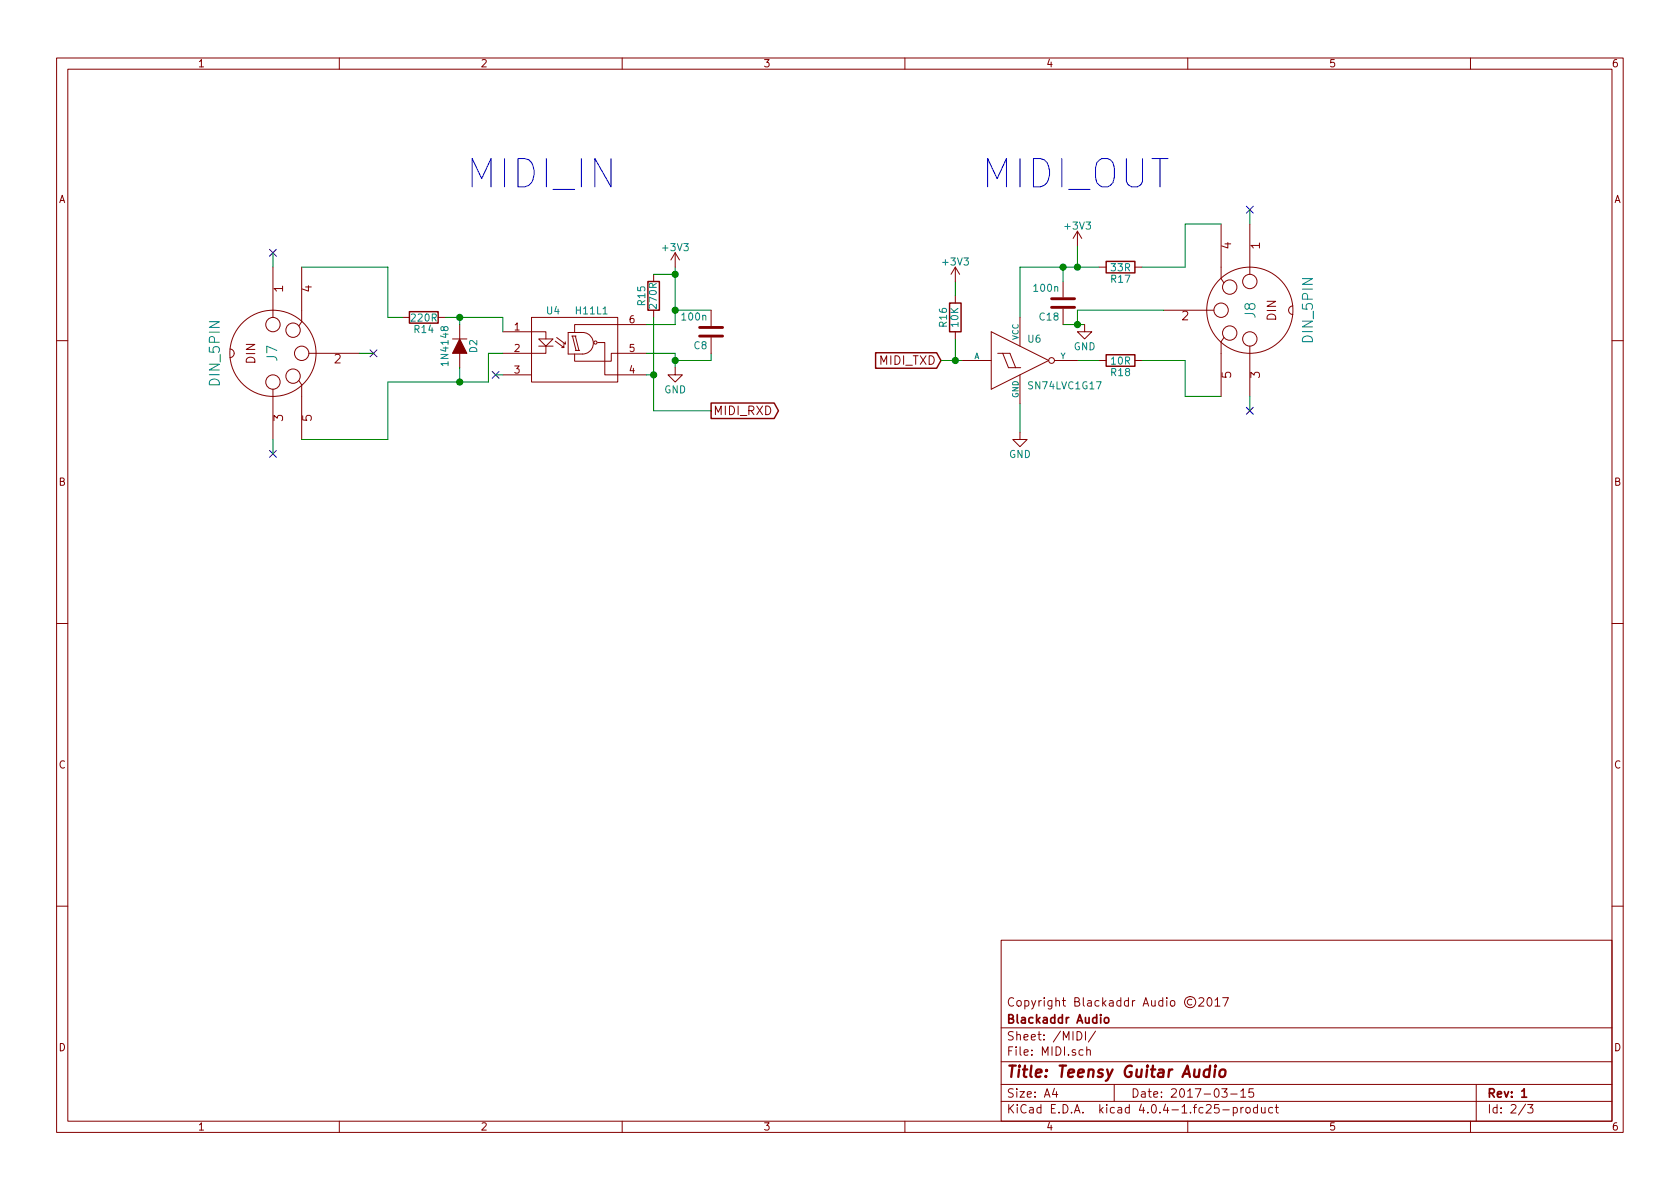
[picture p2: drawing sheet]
<svg xmlns="http://www.w3.org/2000/svg" width="297mm" height="210mm" viewBox="0 0 297 210" stroke-linecap="round" stroke-linejoin="round" font-family="sans-serif">
<g fill="none" stroke="#840000" stroke-width=".18">
<path d="M10 10.3h277v189.9h-277zM12 12.2h273v186.1h-273zM60 10.3v1.9M110 10.3v1.9M160 10.3v1.9M210 10.3v1.9M260 10.3v1.9M215.9 39.6v9.7l.5 .7M221 39.6v8.9M48.3 47.2v8.9M53.3 47.2v9.7l-.5 .8M71.1 56.1h1.3"/>
<path d="M77.5 56.1h1.2M80 59.9h2.5M81.3 57.4v2.5M88.9 58.7h7.6v1.2M94 56.1h15.2v11.5h-15.2zM95.2 59.9h2.6l-1.3 1.3zM98.4 59.7l1.5 1.1v-.4M100.5 58.8v3.8zM100.5 58.8h2.5zM101.1 59.4h.8M101.2 59.4l.7 2.6M101.7 59.4l.7 2.6"/>
<path d="M103 58.8h.1M103 58.8a1.9 1.9 0 0 1 1.9 1.9 1.9 1.9 0 0 1-1.9 1.9M114.3 57.4h-12.7v1.3M115.6 48.5v1.3M115.6 54.9v1.2M119.4 44.7l-.8 1.3M119.4 44.7v2.5M119.4 44.7l.7 1.3M125.7 54.9v2.8M125.7 59.7v2.8M168.9 47.2v2.6M168.9 52.3v1.3"/>
<path d="M168.9 58.7v1.2M168.9 47.2l-.8 1.3M168.9 47.2l.8 1.3M175.3 58.7l10.1 5-10.1 5.1zM180.3 56.1v5.1M188 49.8v2.8M188 54.6v2.8M190.5 40.9l-.8 1.3M190.5 40.9v2.5M190.5 40.9l.8 1.3M191.8 57.4v1.3h1.2l-1.2 1.2-1.3-1.2h1.3M194.3 47.2h1.3"/>
<path d="M200.7 47.2h1.2M205.7 54.9h8.9M216.4 59.7l-.5 .7v9.7M228.6 54.1a.76 .76 0 0 0-.8 .8 .76 .76 0 0 0 .8 .7M10 60.2h2M40.6 61.7a.76 .76 0 0 1 .8 .8 .76 .76 0 0 1-.8 .7M48.3 68.8v8.9M52.8 67.3l.5 .7v9.7M54.6 62.5h8.9M81.3 62.5v2.5M88.9 66.3h5.1M95.2 61.2h2.6"/>
<path d="M96.5 61.2v1.3h-7.6M98.2 60.3l1.5 1.2v-.4M99.3 61.5h.4M99.6 60.8h.3M100.5 62.6h2.5zM101.7 62h.8M105.7 60.6h1.2v5.7h7.4M114.3 62.5h-6.2v1.4h-6.5v-1.3M119.4 65v1.3h1.2l-1.2 1.3-1.3-1.3h1.3M170.2 63.7h5.1M176.4 62.5h2.2l1 2.5M177.3 62.5l1 2.5h2.2"/>
<path d="M180.3 76.4v1.3h1.3l-1.3 1.3-1.2-1.3h1.2M180.3 66.3v5.1M186.4 63.7h4.1M194.3 63.7h1.3M200.7 63.7h1.2M221 61.2v8.9M285 60.2h2M10 110.3h2M285 110.3h2M10 160.2h2M177 166.3h108v32h-108zM210.7 176.8a.52 .52 0 0 0-.8 .4 .52 .52 0 0 0 .8 .4"/>
<path d="M212 176.6l.2-.2h.4l.3 .5-1 1h1M213.6 176.6l.2-.2a.81 .81 0 0 1 .6 .6 .81 .81 0 0 1-.3 .8l-.2 .1a.79 .79 0 0 1-.3-1.3zM214.8 176.9l.5-.5v1.5M214.8 177.9h.9M216.2 176.4h1l-.7 1.5M285 160.2h2M60 198.3v1.9M110 198.3v1.9M160 198.3v1.9M177 194.8h108M177 191.8h108M177 187.8h108"/>
<path d="M177 181.8h108M186.4 192.5l-.3 1h.9M186.8 193v1M190.4 182.4a.76 .76 0 0 1 .9 .8 .76 .76 0 0 1-.9 .7zM191.5 185.7l-.4-.1-.3 .3 .1 .6 .2 .1 .4-.1M191.9 182.4v1.5M192.2 185.7l.2-.1 .3 .1 .1 .9M192.2 185.1v1.5M193.7 182.3l-1.3 2M197 191.8v3M210 198.3v1.9M216 192.5h1l-.5 .6 .4 .1v.7l-.2 .1-.7-.1"/>
<path d="M216.2 196.3h1.1M217.6 193.5h1.1M218.1 195.9l.4-.1 .3 .3-.2 .6h-.5M218.1 195.8v1.5M219.4 193l.4-.5v1.5M219.4 194h.8M219.4 195.8v1M219.8 195.8l-.4 .3M220.3 196l.2-.2 .5 .2 .1 .5-.2 .2-.4 .1-.2-.1zM221.6 192.5h-.7l-.1 .7 .2-.1 .5 .1 .2 .2-.1 .5-.2 .1-.6-.1M222.3 195.9l-.4-.1-.3 .3 .1 .6 .2 .1 .4-.1M222.3 195.3v1.5"/>
<path d="M223 195.8l.1 .9 .4 .1 .2-.1M223.7 195.8v1M225 195.9l-.4-.1-.3 .3 .1 .6 .2 .1 .4-.1M225.5 195.8h.5M225.7 195.3v1.3l.3 .2M260 198.3v1.9M261 191.8v6.5M269.7 195.2l-1.2 2M270.1 195.3h.9l-.5 .6 .5 .1v.7l-.2 .1-.7-.1"/>
<circle cx="48.3" cy="57.4" r="1.27"/>
<circle cx="51.8" cy="58.4" r="1.27"/>
<circle cx="215.9" cy="54.9" r="1.27"/>
<circle cx="217.4" cy="50.8" r="1.27"/>
<circle cx="217.4" cy="58.9" r="1.27"/>
<circle cx="221" cy="54.9" r="7.6"/>
<circle cx="221" cy="59.9" r="1.27"/>
<circle cx="221" cy="49.8" r="1.27"/>
<circle cx="48.3" cy="62.5" r="7.6"/>
<circle cx="48.3" cy="67.6" r="1.27"/>
<circle cx="51.8" cy="66.5" r="1.27"/>
<circle cx="53.3" cy="62.5" r="1.27"/>
<circle cx="105.3" cy="60.6" r=".28"/>
<circle cx="185.9" cy="63.7" r=".51"/>
<circle cx="210.4" cy="177.2" r="1"/>
</g>
<path d="M195.3 180.1l.2-.2 .5 .2v.5l-.1 .2-.4 .1-.2-.1zM269.1 194h.8" fill="none" stroke="#840000" stroke-width=".3"/>
<path d="M213.9 189.2a.7 .7 0 0 0-1 .3v.8l.3 .1 .5-.1M214 188.4l-.3 2M214.8 189.1l-.1 1.3M214.9 188.4v.2l.1-.1-.1-.1v.2M215.8 189.3a.51 .51 0 0 1 .5-.2 .51 .51 0 0 1 .4 .4l-.1 .6a.54 .54 0 0 1-.5 .4 .54 .54 0 0 1-.5-.4z" fill="none" stroke="#840000" stroke-width=".41"/>
<path d="M81.3 59.9l1.2 2.6h-2.5z" fill="#840000" stroke="#840000" stroke-width=".18"/>
<path d="M72.4 55.1h5.1v2h-5.1zM114.6 49.8h2v5.1h-2zM167.9 53.6h2v5.1h-2zM195.6 46.2h5.1v2.1h-5.1zM125.7 71.3h11.2l.7 1.3-.7 1.4h-11.2zM154.8 62.4h10.8l.8 1.3-.8 1.4h-10.8zM195.6 62.7h5.1v2.1h-5.1z" fill="none" stroke="#840000" stroke-width=".25"/>
<g fill="none" stroke="#008400" stroke-width=".18">
<path d="M215.9 39.6h-6.4v7.6h-7.6M221 37.1v2.5M48.3 44.7v2.5M53.3 47.2h15.3v8.9h2.5M78.7 56.1h10.2v2.6M81.3 56.1v1.3M115.6 48.5h3.8M115.6 56.1v16.5h10.1M119.4 47.2v10.2h-5.1M119.4 54.9h6.3M168.9 49.8v2.5M168.9 59.9v3.8"/>
<path d="M188 57.4h3.8M188 47.2v2.6M190.5 43.4v3.8M194.3 47.2h-14v8.9M205.7 54.9h-15.2v2.5M48.3 77.7v2.6M63.5 62.5h2.5M81.3 65v2.6M87.6 66.3h1.3M88.9 62.5h-2.5v5.1h-17.8v10.1h-15.3M114.3 62.5h5.1v2.5M114.3 66.3h1.3"/>
<path d="M125.7 62.5v1.2h-6.3M166.4 63.7h3.8M180.3 71.4v5M190.5 63.7h3.8M201.9 63.7h7.6v6.4h6.4M221 70.1v2.5"/>
</g>
<g fill="#008400" stroke="#008400" stroke-width=".25">
<circle cx="81.3" cy="56.1" r=".51"/>
<circle cx="81.3" cy="67.6" r=".51"/>
<circle cx="119.4" cy="54.9" r=".51"/>
<circle cx="119.4" cy="63.7" r=".51"/>
<circle cx="119.4" cy="48.5" r=".51"/>
<circle cx="115.6" cy="66.3" r=".51"/>
<circle cx="168.9" cy="63.7" r=".51"/>
<circle cx="190.5" cy="47.2" r=".51"/>
<circle cx="188" cy="47.2" r=".51"/>
<circle cx="190.5" cy="57.4" r=".51"/>
</g>
<path d="M220.4 36.5l1.2 1.2M221.6 36.5l-1.2 1.2M47.7 44.1l1.2 1.2M48.9 44.1l-1.2 1.2M47.7 79.6l1.2 1.3M48.9 79.6l-1.2 1.3M65.4 61.9l1.2 1.2M66.6 61.9l-1.2 1.2M87 65.7l1.2 1.2M88.2 65.7l-1.2 1.2M220.4 72l1.2 1.2M221.6 72l-1.2 1.2" fill="none" stroke="#000084" stroke-width=".18"/>
<path d="M123.7 57.9h4.1M123.7 59.4h4.1M185.9 52.8h4.1M185.9 54.4h4.1" fill="none" stroke="#840000" stroke-width=".51"/>
<g font-size="7" fill="#0000c2">
<text x="83.7" y="33.3">MIDI_IN</text>
<text x="173.7" y="33.3">MIDI_OUT</text>
</g>
<text font-size="2.8" fill="#840000" x="178" y="190.5">Title: Teensy Guitar Audio</text>
<g font-size="2.5" fill="#008484">
<text x="222" y="56.2" transform="rotate(-90 222 56.2)">J8</text>
<text x="49" y="63.8" transform="rotate(-90 49 63.8)">J7</text>
<text x="232.1" y="60.4" transform="rotate(-90 232.1 60.4)">DIN_5PIN</text>
<text x="38.9" y="68" transform="rotate(-90 38.9 68)">DIN_5PIN</text>
</g>
<g font-size="2.1" fill="#840000">
<text x="217.7" y="44" transform="rotate(-90 217.7 44)">4</text>
<text x="222.8" y="44" transform="rotate(-90 222.8 44)">1</text>
<text x="50" y="51.6" transform="rotate(-90 50 51.6)">1</text>
<text x="55.1" y="51.6" transform="rotate(-90 55.1 51.6)">4</text>
<text x="209" y="56.6">2</text>
<text x="225.6" y="56.7" transform="rotate(-90 225.6 56.7)">DIN</text>
<text x="45.1" y="64.3" transform="rotate(-90 45.1 64.3)">DIN</text>
<text x="59.1" y="64.3">2</text>
<text x="155.5" y="64.5">MIDI_TXD</text>
<text x="217.7" y="66.9" transform="rotate(-90 217.7 66.9)">5</text>
<text x="222.8" y="66.9" transform="rotate(-90 222.8 66.9)">3</text>
<text x="50" y="74.5" transform="rotate(-90 50 74.5)">3</text>
<text x="55.1" y="74.5" transform="rotate(-90 55.1 74.5)">5</text>
<text x="126.1" y="73.4">MIDI_RXD</text>
<text x="178" y="178">Copyright Blackaddr Audio ©2017</text>
<text x="178" y="184">Sheet: /MIDI/</text>
<text x="178" y="181">Blackaddr Audio</text>
<text x="178" y="186.7">File: MIDI.sch</text>
<text x="178" y="196.9">KiCad E.D.A. kicad 4.0.4-1.fc25-product</text>
<text x="178" y="194.1">Size: A4</text>
<text x="200" y="194.1">Date: 2017-03-15</text>
<text x="263" y="194.1">Rev: 1</text>
<text x="263" y="196.9">Id: 2/3</text>
</g>
<g font-size="1.8" fill="#840000">
<text x="35" y="11.9">1</text>
<text x="85" y="11.9">2</text>
<text x="135" y="11.9">3</text>
<text x="185" y="11.9">4</text>
<text x="235" y="11.9">5</text>
<text x="285" y="11.9">6</text>
<text x="10.4" y="35.9">A</text>
<text x="285.4" y="35.9">A</text>
<text x="91" y="58.4">1</text>
<text x="111.3" y="57.1">6</text>
<text x="91" y="62.2">2</text>
<text x="111.3" y="62.2">5</text>
<text x="91" y="66">3</text>
<text x="111.3" y="66">4</text>
<text x="10.4" y="85.9">B</text>
<text x="285.4" y="85.9">B</text>
<text x="10.4" y="135.9">C</text>
<text x="285.4" y="135.9">C</text>
<text x="10.4" y="185.9">D</text>
<text x="285.4" y="185.9">D</text>
<text x="35" y="199.9">1</text>
<text x="85" y="199.9">2</text>
<text x="135" y="199.9">3</text>
<text x="185" y="199.9">4</text>
<text x="235" y="199.9">5</text>
<text x="285" y="199.9">6</text>
</g>
<g font-size="1.8" fill="#008484">
<text x="188.4" y="40.6">+3V3</text>
<text x="117.3" y="44.4">+3V3</text>
<text x="166.8" y="46.9">+3V3</text>
<text x="196.5" y="47.9">33R</text>
<text x="114.1" y="53.9" transform="rotate(-90 114.1 53.9)">R15</text>
<text x="182.9" y="51.6">100n</text>
<text x="196.5" y="50">R17</text>
<text x="72.8" y="56.8">220R</text>
<text x="73.3" y="58.9">R14</text>
<text x="96.7" y="55.6">U4</text>
<text x="102" y="55.6">H11L1</text>
<text x="116.1" y="54.4" transform="rotate(-90 116.1 54.4)">270R</text>
<text x="120.7" y="56.7">100n</text>
<text x="167.4" y="57.8" transform="rotate(-90 167.4 57.8)">R16</text>
<text x="169.4" y="57.8" transform="rotate(-90 169.4 57.8)">10K</text>
<text x="183.8" y="56.7">C18</text>
<text x="79.3" y="64.3" transform="rotate(-90 79.3 64.3)">1N4148</text>
<text x="84.4" y="62.3" transform="rotate(-90 84.4 62.3)">D2</text>
<text x="122.7" y="61.7">C8</text>
<text x="181.8" y="60.6">U6</text>
<text x="189.8" y="61.9">GND</text>
<text x="196.5" y="64.5">10R</text>
<text x="117.4" y="69.5">GND</text>
<text x="182.1" y="68.8">SN74LVC1G17</text>
<text x="196.5" y="66.5">R18</text>
<text x="178.4" y="81">GND</text>
</g>
<g font-size="1.4" fill="#008484">
<text x="172.2" y="63.5">A</text>
<text x="180.1" y="60.2" transform="rotate(-90 180.1 60.2)">VCC</text>
<text x="187.5" y="63.5">Y</text>
<text x="180.1" y="70.4" transform="rotate(-90 180.1 70.4)">GND</text>
</g>
</svg>
